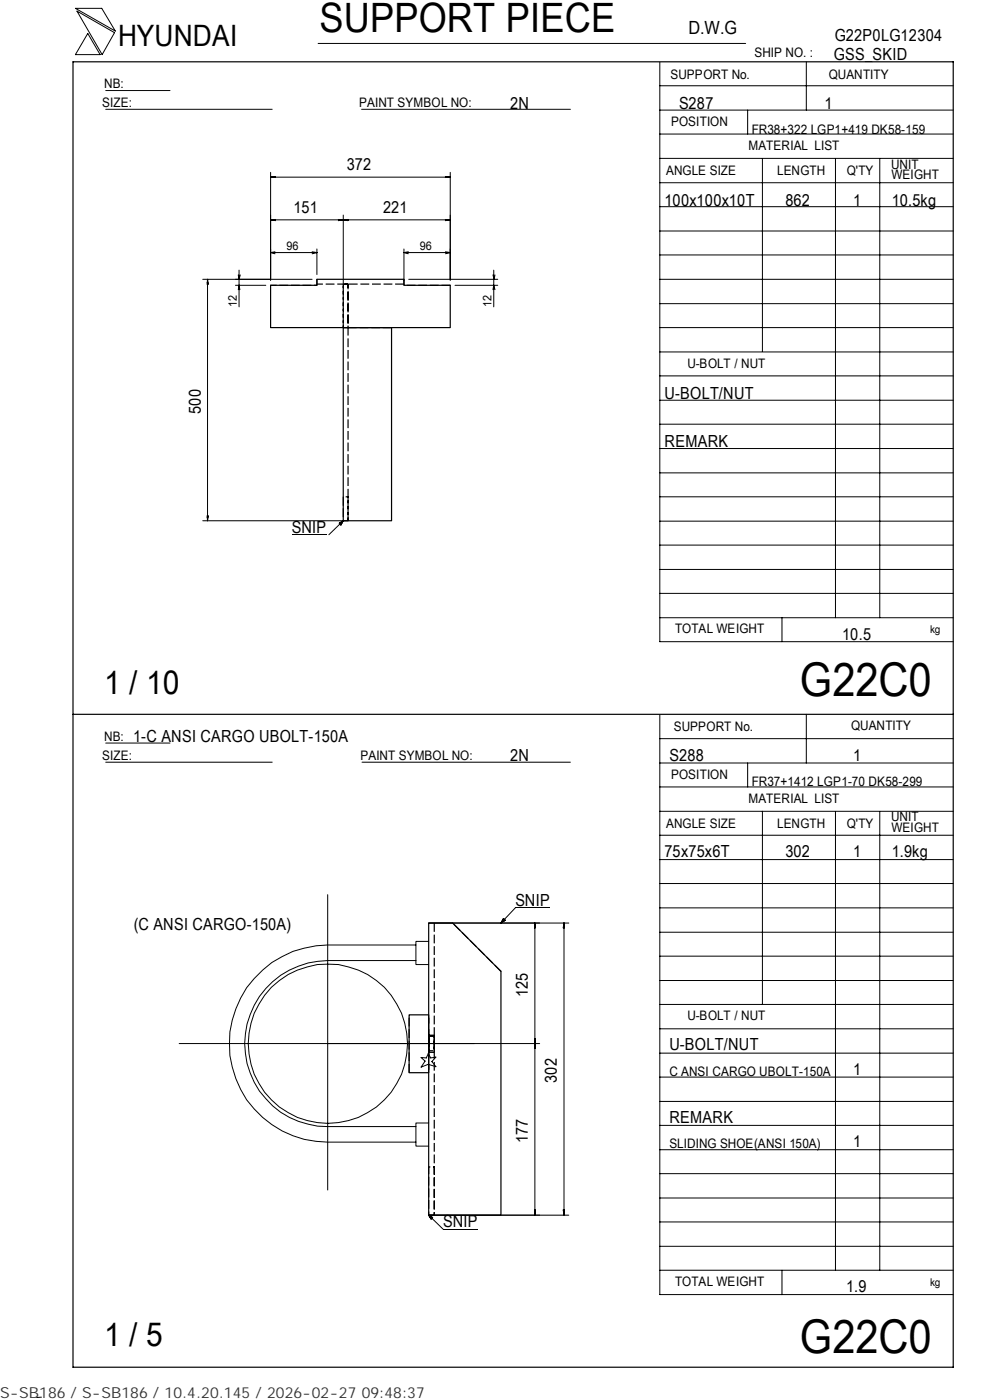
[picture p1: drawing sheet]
<svg xmlns="http://www.w3.org/2000/svg" width="210mm" height="297mm" viewBox="0 0 210 297" stroke-linecap="round" stroke-linejoin="round" font-family="sans-serif">
<path d="M15.5 13.1h186.7v277h-186.7zM57.4 60.5h9.8v-1.2h18.5v1.2h9.8v9h-38.1zM72.8 69.5h10.2v41h-10.2zM15.5 151.5h186.7M90.9 195.8h5.1l10.2 10.3v51.7h-15.3zM90.9 215.3h-4.1v12.3h4.1" fill="none" stroke="#000" stroke-width=".25"/>
<g fill="none" stroke="#000" stroke-width=".25" stroke-dasharray="1.9 .6" stroke-linecap="butt">
<path d="M67.2 59.3v1.2h-9.8M72.8 60.3h1v9.2h-1v-9.2M83 69.5h-9.2M85.7 60.3h-18.5M95.5 60.5h-9.8v-1.2M72.8 105.4v5.1h1v-5.1h-1M73.8 110.5v-50.2h-1v9.2M92.1 195.8v62M90.9 219.7l1.2-.1v3.7h-1.2v-3.6M92.1 219.6v3.7M106.2 206.1l-10.2-10.3M86.8 227.6v-12.3"/>
<path d="M90.9 227.6v-12.3v12.3M90.9 220.3v-.4h1.2v3h-1.2v-2.6M90.9 223.3v-3.7M90.9 257.8h1.2v-10.2h-1.2v10.2"/>
</g>
<g fill="none" stroke="#000" stroke-width=".21">
<path d="M16 1.8h5.6l2.9 4.8zM16.3 2.4l8 4.5-2.6 4.7zM18.6 7.1l2.6 4.5h-5.2zM22.4 19.2h13.7M67.5 9.2h90.6M139.9 18.2h62.3M139.9 13.2v122.9h62.3M171 13.1v10.3M22.4 23.2h35.3M57.4 36.6v22.9M57.4 37.6l1-.1v.2zM57.4 37.6h38.1"/>
<path d="M58.1 37.5v.2M76.7 23.2h44.3M94.5 37.5l1 .1-1 .1zM94.8 37.5v.2M95.5 36.6v22.9M139.9 38.8h62.3M139.9 33.6h62.3M139.9 28.4h62.3M139.9 23.4h62.3M158.6 23.4v5M161.7 33.6v41M177.2 33.7v97.4"/>
<path d="M186.6 33.7v97.4M43 59.3h23.2M43.9 59.9h.2M44 59.3l.2 1h-.3zM44 59.3v51.2M50.5 58.3l.2 1 .3-1M50.7 57.3v7.8M57.4 46.6h1v.2zM57.4 53.6l.9 .2M57.4 53.6h9.8M58.1 46.6v.1M58.3 53.4l-.9 .2"/>
<path d="M66.2 53.4l1 .2M67.2 52.8v5.4M67.2 53.6l-1 .2M71.8 46.6h1l-1 .2zM72.1 46.6v.1M72.8 45.6v14.7M72.8 46.6h1v.2zM73.6 46.6v.1M85.7 52.8v6.7M85.7 53.6h9.8M85.7 53.6l.9 .2M86.6 53.4l-.9 .2"/>
<path d="M86.7 59.3h18.9M94.5 53.4l1 .2M94.5 46.6h1l-1 .2zM94.8 46.6v.1M95.5 53.6l-1 .2M95.5 46.6h-38.1M104.6 58.3l.2 1 .2-1M104.7 57.3v7.8M139.9 59.3h62.3M139.9 54.1h62.3M139.9 49h62.3M139.9 43.8h62.3"/>
<path d="M49.9 60.5h6.5M50.5 61.5l.2-1 .2 1M96.5 60.5h9.1M104.6 61.5l.1-1 .3 1M139.9 79.7h62.3M139.9 74.7h62.3M139.9 69.5h62.3M139.9 64.4h62.3M139.9 95.2h62.3M139.9 90h62.3M139.9 84.9h62.3M43 110.5h29.8"/>
<path d="M43.9 109.5h.3l-.2 1zM43.9 109.8h.2M61.9 113.5h7.4M72 111l.8-.5-.5 .9zM72.8 110.5l-3 2.9M139.9 100.3h62.3M139.9 115.6h62.3M139.9 110.6h62.3M139.9 105.4h62.3M139.9 131.1h62.3M139.9 125.9h62.3M139.9 120.8h62.3"/>
<path d="M165.9 131.1v5M22.4 157.6h13.7M139.9 151.7v122.9h62.3M139.9 156.7h62.3M171 151.5v10.4M22.4 161.7h35.3M76.8 161.7h44.2M139.9 177.2h62.3M139.9 172.1h62.3M139.9 167h62.3M139.9 161.9h62.3M158.6 161.9v5.1"/>
<path d="M161.7 172.1v41M177.2 172.2v97.3M186.6 172.2v97.3M69.5 189.8v62.7M90.9 199.7h-2.7v4.9h2.7M90.9 195.8h29.7M106.8 194.9l.4 .3-1 .6zM109.3 192.6l-3.1 3.2M109.3 192.6h7.4M113.4 196.5h.1M113.4 195.8v62M113.4 195.8l.1 1h-.1z"/>
<path d="M119.5 196.5h.1M119.6 195.8l.1 1h-.2zM119.6 195.8v62M139.9 182.4h62.3M139.9 197.8h62.3M139.9 192.6h62.3M139.9 187.4h62.3M88.2 200.5h-18.7a20.9 20.9 0 0 0-20.8 20.9 20.9 20.9 0 0 0 20.8 20.9h18.7M88.2 203.8h-18.7a17.6 17.6 0 0 0-17.6 17.6 17.6 17.6 0 0 0 17.6 17.6h18.7M139.9 218.3h62.3M139.9 213.1h62.3M139.9 208h62.3"/>
<path d="M139.9 202.9h62.3M38 221.4h76.5M89.3 224.4h1.1l.4-.9 .5 .9 1.1-.1-.8 .9 .8 1.1-1.6-.5-1.5 .6 .9-1.3zM90.9 238.2h-2.7v5h2.7M113.4 222.2h.1M113.4 220.4l.1 2h-.1l.1-2zM113.4 220.7h.1M139.9 238.7h62.3M139.9 233.7h62.3M139.9 228.5h62.3M139.9 223.4h62.3M90.9 257.8l.9 .5-.4 .3z"/>
<path d="M90.9 257.8l3.1 3h7.3M90.9 257.8h29.7M113.4 256.7h.1l-.1 1.1zM113.4 257h.1M119.5 256.7h.2l-.1 1.1zM119.5 257h.1M139.9 259.2h62.3M139.9 254.2h62.3M139.9 249h62.3M139.9 243.9h62.3M139.9 269.5h62.3M139.9 264.4h62.3"/>
<path d="M165.9 269.5v5.1M8.8 296.4l-1 .1"/>
<circle cx="69.5" cy="221.4" r="16.9"/>
</g>
<path d="M92.1 219.9v3M90.9 222.9v-3" fill="none" stroke="#000" stroke-width=".25" stroke-dasharray="1.7 .5" stroke-linecap="butt"/>
<path d="M72 110.6h.8v.8h-.8zM106.3 195h.9v.8h-.9zM91 257.9h.8v.8h-.8z" fill="#000"/>
<g font-size="9.9">
<text x="169.7" y="147.6">G22C0</text>
<text x="169.7" y="286.9">G22C0</text>
</g>
<text font-size="8.6" x="67.7" y="6.9">SUPPORT PIECE</text>
<g font-size="7">
<text x="22.1" y="147.2">1 / 10</text>
<text x="22.1" y="285.6">1 / 5</text>
</g>
<text font-size="6.3" x="25.1" y="9.8">HYUNDAI</text>
<text font-size="3.9" x="146" y="7.3">D.W.G</text>
<g font-size="3.5">
<text x="177" y="8.7">G22P0LG12304</text>
<text x="176.9" y="12.8">GSS_SKID</text>
<text x="108.2" y="23.1">2N</text>
<text x="144" y="23.1">S287</text>
<text x="174.8" y="23.1">1</text>
<text x="73.6" y="36.1">372</text>
<text x="62.2" y="45.2">151</text>
<text x="81.3" y="45.2">221</text>
<text x="141" y="43.6">100x100x10T</text>
<text x="166.6" y="43.6">862</text>
<text x="180.9" y="43.6">1</text>
<text x="189.1" y="43.6">10.5kg</text>
<text x="42.6" y="87.8" transform="rotate(-90 42.6 87.8)">500</text>
<text x="141" y="84.6">U-BOLT/NUT</text>
<text x="141" y="94.8">REMARK</text>
<text x="61.9" y="113">SNIP</text>
<text x="178.6" y="135.8">10.5</text>
<text x="28.3" y="157.3">1-C ANSI CARGO UBOLT-150A</text>
<text x="108.2" y="161.4">2N</text>
<text x="142" y="161.4">S288</text>
<text x="180.9" y="161.4">1</text>
<text x="141" y="181.9">75x75x6T</text>
<text x="166.6" y="181.9">302</text>
<text x="180.9" y="181.9">1</text>
<text x="189.1" y="181.9">1.9kg</text>
<text x="28.4" y="197.3">(C ANSI CARGO-150A)</text>
<text x="109.3" y="192.2">SNIP</text>
<text x="111.9" y="211.5" transform="rotate(-90 111.9 211.5)">125</text>
<text x="142" y="222.8">U-BOLT/NUT</text>
<text x="118.1" y="229.7" transform="rotate(-90 118.1 229.7)">302</text>
<text x="180.9" y="228">1</text>
<text x="142" y="238.3">REMARK</text>
<text x="111.9" y="242.5" transform="rotate(-90 111.9 242.5)">177</text>
<text x="180.9" y="243.3">1</text>
<text x="94" y="260.3">SNIP</text>
<text x="179.5" y="274.1">1.9</text>
</g>
<text font-size="3.2" fill="#323232" x="0" y="296.6">S-SB186 / S-SB186 / 10.4.20.145 / 2026-02-27 09:48:37</text>
<g font-size="2.8">
<text x="142.2" y="16.8">SUPPORT No.</text>
<text x="160" y="12.2">SHIP NO. :</text>
<text x="175.8" y="16.7">QUANTITY</text>
<text x="21.7" y="22.8">SIZE:</text>
<text x="22.1" y="18.7">NB:</text>
<text x="76.2" y="22.8">PAINT SYMBOL NO:</text>
<text x="142.3" y="26.8">POSITION</text>
<text x="159.4" y="28.4">FR38+322 LGP1+419 DK58-159</text>
<text x="158.8" y="31.7">MATERIAL LIST</text>
<text x="189" y="35.8">UNIT</text>
<text x="141.3" y="37.2">ANGLE SIZE</text>
<text x="164.8" y="37.1">LENGTH</text>
<text x="179.6" y="37.1">Q'TY</text>
<text x="189.1" y="38">WEIGHT</text>
<text x="145.8" y="78">U-BOLT / NUT</text>
<text x="143.2" y="134.4">TOTAL WEIGHT</text>
<text x="142.9" y="155">SUPPORT No.</text>
<text x="180.5" y="154.9">QUANTITY</text>
<text x="21.7" y="161.3">SIZE:</text>
<text x="22.1" y="157.1">NB:</text>
<text x="76.5" y="161.2">PAINT SYMBOL NO:</text>
<text x="142.3" y="165.3">POSITION</text>
<text x="159.4" y="166.7">FR37+1412 LGP1-70 DK58-299</text>
<text x="158.8" y="170.3">MATERIAL LIST</text>
<text x="141.3" y="175.7">ANGLE SIZE</text>
<text x="164.8" y="175.6">LENGTH</text>
<text x="179.6" y="175.6">Q'TY</text>
<text x="189" y="174.2">UNIT</text>
<text x="189.1" y="176.5">WEIGHT</text>
<text x="145.8" y="216.5">U-BOLT / NUT</text>
<text x="142" y="228.2">C ANSI CARGO UBOLT-150A</text>
<text x="142" y="243.5">SLIDING SHOE(ANSI 150A)</text>
<text x="143.2" y="272.9">TOTAL WEIGHT</text>
</g>
<g font-size="2.5">
<text x="60.8" y="53.1">96</text>
<text x="89.1" y="53.1">96</text>
<text x="50.2" y="65.1" transform="rotate(-90 50.2 65.1)">12</text>
<text x="104.2" y="65.1" transform="rotate(-90 104.2 65.1)">12</text>
</g>
<g font-size="2.3">
<text x="197.3" y="134.3">kg</text>
<text x="197.3" y="272.8">kg</text>
</g>
</svg>
